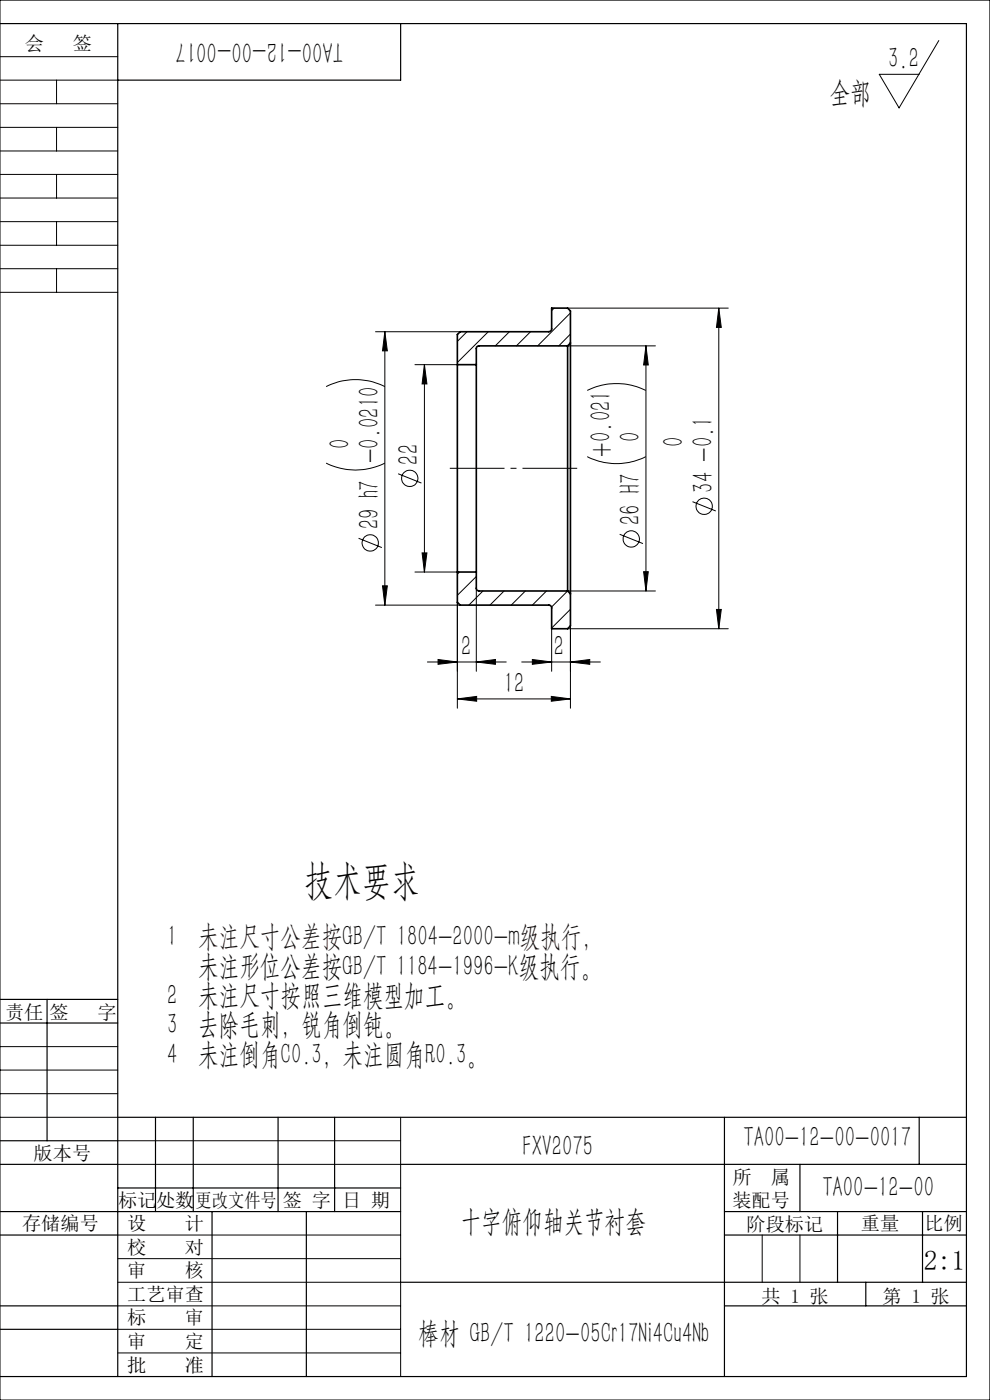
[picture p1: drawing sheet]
<svg xmlns="http://www.w3.org/2000/svg" width="210mm" height="297mm" viewBox="0 0 210 297" stroke-linecap="round" stroke-linejoin="round" font-family="sans-serif">
<g fill="none" stroke="#000" stroke-width=".21">
<path d="M0 12h25M0 17h25M0 0h210v297h-210zM12 17v5M199.1 8.6l-8.4 14.3-4.2-7.1h8.4M0 22h25M0 27h25M0 32h25M0 37h25M12 27v5M12 37v5M0 42h25"/>
<path d="M0 47h25M0 52h25M0 57h25M12 47v5M12 57v5M0 62h25M79.7 70.4h17.9M81.6 70.4v58M81.6 70.4l.6 4h-1.1zM88 77.4h9M90 77.4v44M90 77.4l.6 4.1h-1.1z"/>
<path d="M99.1 70.4l-2.1 2M103.6 70.4l-6.6 6.5M108.1 70.4l-3 3M112.5 70.4l-3 3M117.5 65.4l-.5 .5M120.4 73.4h18.6M120.4 65.4h34.1M121 66.4l-6.9 7M121 70.9l-2.5 2.5M137 73.4v52M137 73.4l.5 4h-1zM152.5 65.4v68"/>
<path d="M152.5 65.4l.5 4.1h-1zM69.2 98.2a13.8 13.8 0 0 0 12.4 0M69.2 82a13.8 13.8 0 0 1 12.4 0M124.6 96.9a13.7 13.7 0 0 0 12.4 0M124.6 82.8a14 14 0 0 1 12.4 0M76.1 114.2l4.9 2M84.5 100.5l4.9 2M89.5 117.3h1.1l-.6 4.1zM131.4 113.3l5 2M146.9 106.4l4.9 2M79.7 128.4h17.9M81.1 124.3h1.1l-.6 4.1z"/>
<path d="M88 121.4h9M92.9 139.9l4.1 .5-4.1 .5zM97 127.8v22.4M97.5 121.4l-.5 .4M101 122.3l-4 4M101 124.8v17.6M102.4 125.4l-3 3M106.9 125.4l-3 3M111.4 125.4l-3 3M112.9 139.9l4.1 .5-4.1 .5zM115.9 125.4l-3 3M117 133.4v9"/>
<path d="M120.4 133.4h34.1M121 129.3l-4 3.9M121 132.8v17.4M136.5 121.3h1l-.5 4.1zM139 125.4h-18.6l-3.4 3.4M152 129.3h1l-.5 4.1zM90.7 140.4h16.7M97 148.3l4.1-.6v1.1zM97 148.3h24M101 140.4l4.1-.5v1zM110.7 140.4h16.7M116.9 147.7l4.1 .6-4.1 .5z"/>
<path d="M121 140.4l4.1-.5v1zM0 227h25M0 222h25M0 237h25M0 232h25M85 237v55M25 242h60M25 247h60M25 272h60M25 277h60M25 267h60M25 262h60"/>
<path d="M161.7 262v10M169.7 262v10M25 282h60M25 287h60M153.7 292h.1"/>
<circle cx="78.5" cy="115.2" r="1.73"/>
<circle cx="86.9" cy="101.5" r="1.73"/>
<circle cx="133.9" cy="114.3" r="1.73"/>
<circle cx="149.4" cy="107.4" r="1.74"/>
</g>
<path d="M97 77.4v44M97 77.4h4M101 77.4v44M120.4 73.4v52M120.4 73.4h-18.8a.55 .55 0 0 0-.6 .6v3.4M121 72.8v-6.8l-.6-.6h-3.4v4.4a.6 .6 0 0 1-.6 .6h-18.8l-.6 .6v6.4M121 72.8v53.2M121 72.8l-.6 .6M97 121.4v6.4l.6 .6h18.8a.6 .6 0 0 1 .6 .6v4.4h3.4l.6-.6v-6.8M97 121.4h4M101 121.4v3.4a.55 .55 0 0 0 .6 .6h18.8M120.4 125.4l.6 .6" fill="none" stroke="#000" stroke-width=".35"/>
<path d="M122.4 99.3h-27" fill="none" stroke="#000" stroke-width=".21" stroke-dasharray="30.5 1.3 1.3 1.3" stroke-dashoffset="18.9" stroke-linecap="butt"/>
<g fill="none" stroke="#000" stroke-width=".25">
<path d="M0 5h205v287h-205M25 5v287M85 5v12h-60M0 212h25M0 217h25M10 212v30M25 237h180M33 237v20M41 237v20M59 237v20M71 237v20M153.7 237v55"/>
<path d="M195 237v10M0 247h25M0 242h25M0 257h85M25 252h60M45 257v35M65 257v35M85 247h120M153.7 257h51.3M169.7 247v10M177.7 257v15M195.7 257v15"/>
<path d="M0 262h25M0 277h25M85 272h120M153.7 262h51.3M153.7 277h51.3M183.7 272v5M0 282h25"/>
</g>
<g fill="#000">
<path d="M137 73.4l.5 4h-1zM136.5 121.3h1l-.5 4.1zM81.6 70.4l.6 4h-1.1zM81.1 124.3h1.1l-.6 4.1zM90 77.4l.6 4.1h-1.1zM89.5 117.3h1.1l-.6 4.1z"/>
<path d="M152.5 65.4l.5 4.1h-1zM152 129.3h1l-.5 4.1z"/>
<path d="M92.9 139.9l4.1 .5-4.1 .5zM101 140.4l4.1-.5v1z"/>
<path d="M112.9 139.9l4.1 .5-4.1 .5zM121 140.4l4.1-.5v1zM97 148.3l4.1-.6v1.1zM116.9 147.7l4.1 .6-4.1 .5z"/>
</g>
<text font-size="8.8" x="64.6" y="189.6">技术要求</text>
<g font-size="6.3">
<text x="72.8" y="9" transform="rotate(-180 72.8 9)">TA00-12-00-0017</text>
<text x="188.4" y="14.5">3.2</text>
<text x="176" y="21.6">全部</text>
<text x="74.2" y="95.1" transform="rotate(-90 74.2 95.1)">0</text>
<text x="135.8" y="93.8" transform="rotate(-90 135.8 93.8)">0</text>
<text x="145" y="94.9" transform="rotate(-90 145 94.9)">0</text>
<text x="88.8" y="98.6" transform="rotate(-90 88.8 98.6)">22</text>
<text x="129.5" y="96.9" transform="rotate(-90 129.5 96.9)">+0.021</text>
<text x="151.3" y="104.5" transform="rotate(-90 151.3 104.5)">34 -0.1</text>
<text x="80.4" y="112.3" transform="rotate(-90 80.4 112.3)">29 h7 -0.0210</text>
<text x="135.8" y="111.5" transform="rotate(-90 135.8 111.5)">26 H7</text>
<text x="97.8" y="139.2">2</text>
<text x="117.5" y="139.2">2</text>
<text x="106.8" y="147">12</text>
<text x="35.5" y="200.8">1 未注尺寸公差按GB/T 1804-2000-m级执行，</text>
<text x="42" y="207">未注形位公差按GB/T 1184-1996-K级执行。</text>
<text x="35.5" y="213.2">2 未注尺寸按照三维模型加工。</text>
<text x="35.5" y="219.4">3 去除毛刺，锐角倒钝。</text>
<text x="35.5" y="225.7">4 未注倒角C0.3，未注圆角R0.3。</text>
<text x="110.8" y="245.3">FXV2075</text>
<text x="157.7" y="243.4">TA00-12-00-0017</text>
<text x="174.4" y="254">TA00-12-00</text>
<text x="97.7" y="261">十字俯仰轴关节衬套</text>
<text x="88.7" y="284.8">棒材 GB/T 1220-05Cr17Ni4Cu4Nb</text>
</g>
<text font-size="5.8" x="196" y="269.4">2:1</text>
<g font-size="4.1">
<text x="5.3" y="10.6">会</text>
<text x="15.4" y="10.6">签</text>
<text x="1.1" y="216.1">责任</text>
<text x="10.5" y="216.1">签</text>
<text x="20.7" y="216.1">字</text>
<text x="7.1" y="246.1">版本号</text>
<text x="155.4" y="251.1">所</text>
<text x="163.5" y="251.1">属</text>
<text x="25.1" y="256.1">标记</text>
<text x="33.1" y="256.1">处数</text>
<text x="41.5" y="256.1">更改文件号</text>
<text x="60" y="256.1">签 字</text>
<text x="72.6" y="256.1">日 期</text>
<text x="155.4" y="256.1">装配号</text>
<text x="4.7" y="260.9">存储编号</text>
<text x="27" y="260.9">设</text>
<text x="39.2" y="260.9">计</text>
<text x="158.4" y="261.1">阶段标记</text>
<text x="182.6" y="261">重量</text>
<text x="196.1" y="260.9">比例</text>
<text x="27" y="266.1">校</text>
<text x="39.2" y="266.1">对</text>
<text x="27" y="270.9">审</text>
<text x="39.2" y="270.9">核</text>
<text x="27" y="276">工艺审查</text>
<text x="27" y="280.9">标</text>
<text x="39.2" y="280.9">审</text>
<text x="161.6" y="276.4">共 1 张</text>
<text x="187.2" y="276.4">第 1 张</text>
<text x="27" y="286">审</text>
<text x="39.2" y="286">定</text>
<text x="27" y="291">批</text>
<text x="39.2" y="291">准</text>
</g>
</svg>
